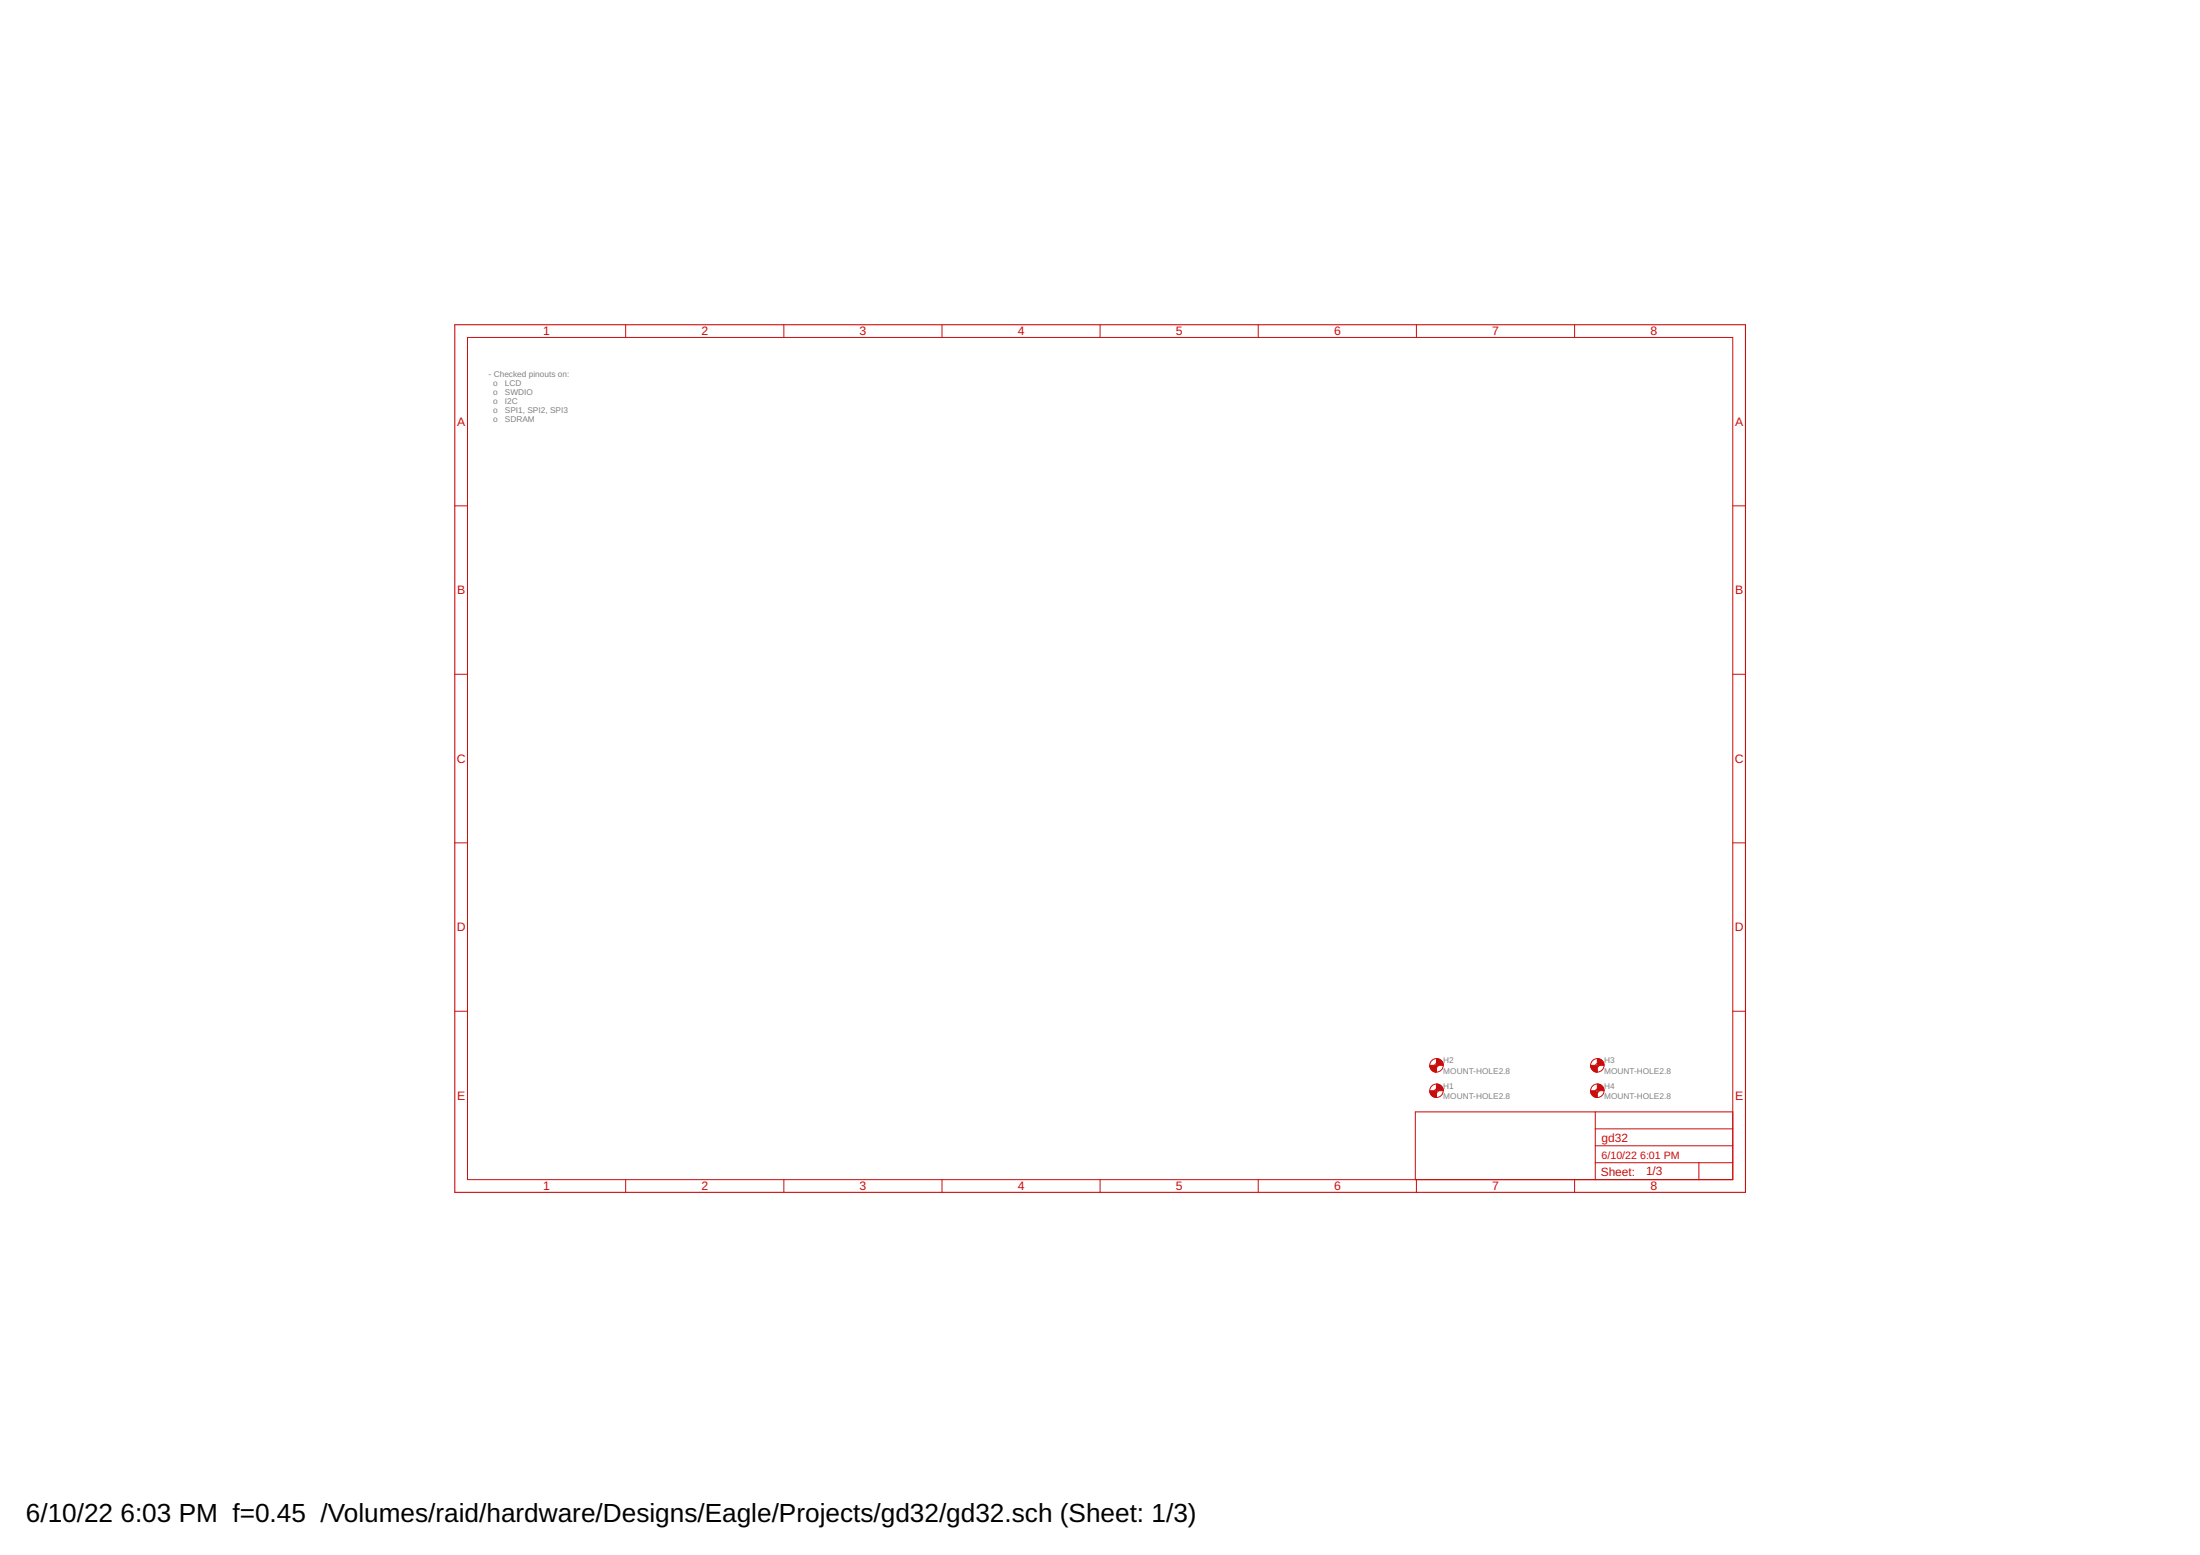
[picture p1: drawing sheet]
<svg xmlns="http://www.w3.org/2000/svg" width="297mm" height="210mm" viewBox="0 0 297 210" stroke-linecap="round" stroke-linejoin="round" font-family="sans-serif">
<g fill="none" stroke="#c90d0c" stroke-width=".14">
<path d="M63.1 45.6h170.9v113.6h-170.9zM84.5 43.8v1.8M105.8 43.8v1.8M127.2 43.8v1.8M148.5 43.8v1.8M169.9 43.8v1.8M191.2 43.8v1.8M212.6 43.8v1.8M61.4 68.3h1.7M234 68.3h1.7M61.4 91h1.7M234 91h1.7"/>
<path d="M61.4 113.8h1.7M234 113.8h1.7M61.4 136.5h1.7M234 136.5h1.7M84.5 159.2v1.8M105.8 159.2v1.8M127.2 159.2v1.8M148.5 159.2v1.8M169.9 159.2v1.8M191.2 159.2v1.8M193.7 147.2h.5M193.7 143.8h.5"/>
<path d="M194 143.6v.4M194 147v.5M212.6 159.2v1.8M215.4 157h18.6M215.4 150.1v9.1M215.4 154.7h18.6M215.4 152.4h18.6M215.4 147.2h.5M215.4 143.8h.5M215.7 143.6v.4M215.7 147v.5M229.4 157v2.2"/>
<path d="M234 150.1h-42.9v9.1"/>
<circle cx="194" cy="143.8" r=".91"/>
<circle cx="194" cy="147.2" r=".91"/>
<circle cx="194" cy="147.2" r=".23"/>
<circle cx="194" cy="143.8" r=".23"/>
<circle cx="215.7" cy="143.8" r=".91"/>
<circle cx="215.7" cy="147.2" r=".91"/>
<circle cx="215.7" cy="147.2" r=".23"/>
<circle cx="215.7" cy="143.8" r=".23"/>
</g>
<path d="M61.4 43.8h174.3v117.2h-174.3z" fill="none" stroke="#c90d0c" stroke-width=".15"/>
<g fill="#c90d0c" stroke="#c90d0c" stroke-width=".14">
<path d="M194 146.3a.92 .92 0 0 1 .9 .9h-.7l-.2-.2z" fill-rule="evenodd"/>
<path d="M193 147.2h.7l.1 .2 .2 .1v.6h-.2a.9 .9 0 0 1-.8-.9z" fill-rule="evenodd"/>
<path d="M194 142.9a.92 .92 0 0 1 .9 .9h-.7l-.1-.2h-.1z" fill-rule="evenodd"/>
<path d="M193 143.8h.7l.1 .1 .2 .1v.7h-.2a.93 .93 0 0 1-.8-.9z" fill-rule="evenodd"/>
<path d="M215.7 142.9a.89 .89 0 0 1 .9 .9h-.7l-.2-.2z" fill-rule="evenodd"/>
<path d="M214.8 143.8h.6l.3 .2v.7a.92 .92 0 0 1-.9-.9z" fill-rule="evenodd"/>
<path d="M215.7 146.3a.89 .89 0 0 1 .9 .9h-.7l-.2-.2z" fill-rule="evenodd"/>
<path d="M214.8 147.2h.6l.3 .3v.6h-.2a.9 .9 0 0 1-.7-.9z" fill-rule="evenodd"/>
</g>
<g font-size="3.5">
<text x="3.5" y="205.4">6/10/22</text>
<text x="16.3" y="205.4">6:03 PM f=0.45 /Volumes/raid/hardware/Designs/Eagle/Projects/gd32/gd32.sch (Sheet: 1/3)</text>
</g>
<g font-size="1.7" fill="#c90d0c">
<text x="73.4" y="45.3">1</text>
<text x="94.7" y="45.3">2</text>
<text x="116.1" y="45.3">3</text>
<text x="137.4" y="45.3">4</text>
<text x="158.8" y="45.3">5</text>
<text x="180.1" y="45.3">6</text>
<text x="201.5" y="45.3">7</text>
<text x="222.8" y="45.3">8</text>
<text x="61.7" y="57.5">A</text>
<text x="234.3" y="57.5">A</text>
<text x="61.7" y="80.2">B</text>
<text x="234.3" y="80.2">B</text>
<text x="61.7" y="103">C</text>
<text x="234.2" y="103">C</text>
<text x="61.7" y="125.7">D</text>
<text x="234.2" y="125.7">D</text>
<text x="61.7" y="148.4">E</text>
<text x="234.3" y="148.4">E</text>
<text x="73.4" y="160.7">1</text>
<text x="94.7" y="160.7">2</text>
<text x="116.1" y="160.7">3</text>
<text x="137.4" y="160.7">4</text>
<text x="158.8" y="160.7">5</text>
<text x="180.1" y="160.7">6</text>
<text x="201.5" y="160.7">7</text>
<text x="222.8" y="160.7">8</text>
</g>
<g font-size="1.6" fill="#c90d0c">
<text x="216.2" y="154.1">gd32</text>
<text x="216.1" y="158.7">Sheet:</text>
<text x="222.2" y="158.7">1/3</text>
</g>
<g font-size="1.4" fill="#c90d0c">
<text x="216.2" y="156.4">6/10/22</text>
<text x="221.4" y="156.4">6:01 PM</text>
</g>
<g font-size="1.1" fill="#808080">
<text x="66" y="50.9">- Checked pinouts on:</text>
<text x="66.6" y="52.1">o</text>
<text x="66.6" y="53.3">o</text>
<text x="68.2" y="52.1">LCD</text>
<text x="68.2" y="53.3">SWDIO</text>
<text x="66.6" y="54.5">o</text>
<text x="66.6" y="55.7">o</text>
<text x="66.6" y="56.9">o</text>
<text x="68.2" y="54.5">I2C</text>
<text x="68.2" y="55.7">SPI1, SPI2, SPI3</text>
<text x="68.2" y="56.9">SDRAM</text>
<text x="194.9" y="143.6">H2</text>
<text x="216.6" y="143.6">H3</text>
<text x="194.9" y="148.3">MOUNT-HOLE2.8</text>
<text x="194.9" y="144.9">MOUNT-HOLE2.8</text>
<text x="194.9" y="147">H1</text>
<text x="216.6" y="144.9">MOUNT-HOLE2.8</text>
<text x="216.6" y="148.3">MOUNT-HOLE2.8</text>
<text x="216.6" y="147">H4</text>
</g>
</svg>
